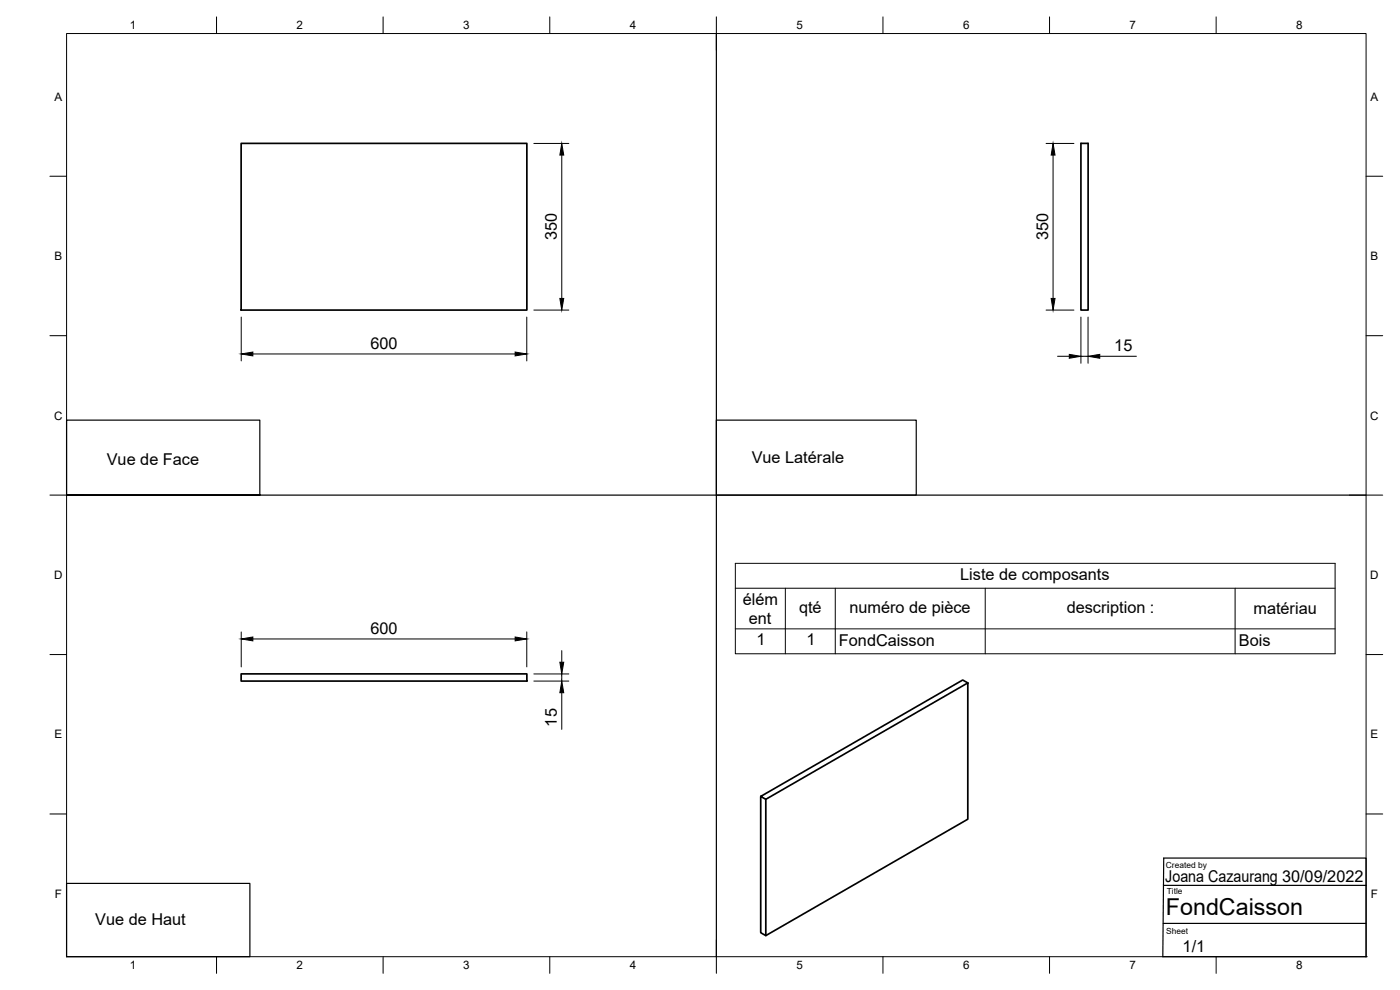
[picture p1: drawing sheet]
<svg xmlns="http://www.w3.org/2000/svg" width="420mm" height="297mm" viewBox="0 0 420 297" stroke-linecap="round" stroke-linejoin="round" font-family="sans-serif">
<!-- layer: Visible -->
<path d="M72.4 43h85.7v50h-85.7zM324.4 43h2.2v50h-2.2zM72.4 202.2h85.7v2.2h-85.7zM290.4 204.9l-1.5-.9-60.6 35 1.5 .8 60.6-34.9v40.9l-60.6 34.9-1.5-.8v-40.9M229.8 239.8v40.9" fill="none" stroke="#000" stroke-width=".51"/>
<!-- layer: Border -->
<g fill="none" stroke="#000" stroke-width=".3">
<path d="M20 10.1h390v276.9h-390zM65 5.1v5M115 5.1v5M165 5.1v5M215 5.1v10M265 5.1v5M315 5.1v5M365 5.1v5M15 52.9h5M410 52.9h5M15 100.7h5M410 100.7h5"/>
<path d="M15 148.6h10M405 148.6h10M15 196.4h5M410 196.4h5M15 244.2h5M410 244.2h5M65 287v5M115 287v5M165 287v5M215 282.1v9.9M265 287v5M315 287v5"/>
<path d="M365 287v5"/>
</g>
<!-- layer: TitleBlock -->
<path d="M349.2 257.5h60.8v29.5h-61l.2-29.5M349.1 277.1h60.9M349.3 265.6h60.8" fill="none" stroke="#000" stroke-width=".36"/>
<circle cx="410" cy="287" r=".18" fill="#000"/>
<!-- layer: Parts Lists -->
<path d="M220.7 169h180v27.2h-180zM220.7 176.5h180M235.7 176.5v19.7M250.7 176.5v19.7M295.7 176.5v19.7M370.7 176.5v19.7M220.7 188.7h180" fill="none" stroke="#000" stroke-width=".3"/>
<!-- layer: Sketch1 -->
<path d="M215 10.1v276.9M215 126.1h60v22.5h-60zM20 148.6v-22.5h58v22.5h-58h390M20 265.1h55v21.9h-55z" fill="none" stroke="#000" stroke-width=".36"/>
<!-- layer: FD_Dimensions -->
<g fill="none" stroke="#000" stroke-width=".3">
<path d="M160.2 43h10.5M168.6 46.5v43M313.9 43h8.4M316 46.5v43M72.4 95.1v13.2M158.1 95.1v13.2M160.2 93h10.5M313.9 93h8.4M324.4 95.1v13.9M326.5 95.1v13.9M75.9 106.2h78.7M317.4 106.9h3.5"/>
<path d="M324.4 106.9h2.1M330.1 106.9h11M72.4 189.6v10.5M75.9 191.7h78.7M158.1 189.6v10.5M168.6 195.2v3.5M160.2 202.2h10.5M160.2 204.4h10.5M168.6 202.2v2.2M168.6 207.8v11"/>
</g>
<path d="M168.6 43l.6 3.5h-1.2zM316 43l.6 3.5h-1.1zM168 89.5h1.2l-.6 3.5zM315.5 89.5h1.1l-.6 3.5zM72.4 106.2l3.5-.6v1.2zM154.6 105.6l3.5 .6-3.5 .6zM320.9 106.3l3.5 .6-3.5 .6zM326.5 106.9l3.6-.6v1.2zM72.4 191.7l3.5-.6v1.2zM154.6 191.1l3.5 .6-3.5 .6zM168 198.7h1.2l-.6 3.5zM168.6 204.4l.6 3.4h-1.2z" fill="#000" stroke="#000" stroke-width=".3"/>
<text font-size="7" x="349.9" y="274.7">FondCaisson</text>
<g font-size="4.9">
<text x="167.1" y="72.1" transform="rotate(-90 167.1 72.1)">350</text>
<text x="314.6" y="72.1" transform="rotate(-90 314.6 72.1)">350</text>
<text x="111.2" y="104.7">600</text>
<text x="334.4" y="105.4">15</text>
<text x="32" y="139.7">Vue de Face</text>
<text x="225.6" y="138.9">Vue Latérale</text>
<text x="288.2" y="174">Liste de composants</text>
<text x="222.9" y="181.4">élém</text>
<text x="239.8" y="183.9">qté</text>
<text x="254.9" y="183.9">numéro de pièce</text>
<text x="320.1" y="183.9">description :</text>
<text x="376.2" y="184.3">matériau</text>
<text x="111.2" y="190.3">600</text>
<text x="224.7" y="187.2">ent</text>
<text x="227" y="193.6">1</text>
<text x="242" y="193.6">1</text>
<text x="251.8" y="193.7">FondCaisson</text>
<text x="371.8" y="193.7">Bois</text>
<text x="167.1" y="218" transform="rotate(-90 167.1 218)">15</text>
<text x="349.7" y="264.6">Joana Cazaurang 30/09/2022</text>
<text x="28.6" y="277.6">Vue de Haut</text>
<text x="354.9" y="285.6">1/1</text>
</g>
<g font-size="3.5">
<text x="39" y="8.8">1</text>
<text x="89" y="8.8">2</text>
<text x="139" y="8.8">3</text>
<text x="189" y="8.8">4</text>
<text x="239" y="8.8">5</text>
<text x="289" y="8.8">6</text>
<text x="339" y="8.8">7</text>
<text x="389" y="8.8">8</text>
<text x="16.3" y="30.2">A</text>
<text x="411.3" y="30.2">A</text>
<text x="16.3" y="78">B</text>
<text x="411.3" y="78">B</text>
<text x="16.2" y="125.9">C</text>
<text x="411.2" y="125.9">C</text>
<text x="16.2" y="173.7">D</text>
<text x="411.2" y="173.7">D</text>
<text x="16.3" y="221.6">E</text>
<text x="411.3" y="221.6">E</text>
<text x="16.4" y="269.4">F</text>
<text x="411.4" y="269.4">F</text>
<text x="39" y="290.8">1</text>
<text x="89" y="290.8">2</text>
<text x="139" y="290.8">3</text>
<text x="189" y="290.8">4</text>
<text x="239" y="290.8">5</text>
<text x="289" y="290.8">6</text>
<text x="339" y="290.8">7</text>
<text x="389" y="290.8">8</text>
</g>
<g font-size="2.5">
<text x="349.9" y="260.3">Created by</text>
<text x="350.2" y="268.3">Title</text>
<text x="350" y="280.1">Sheet</text>
</g>
</svg>
